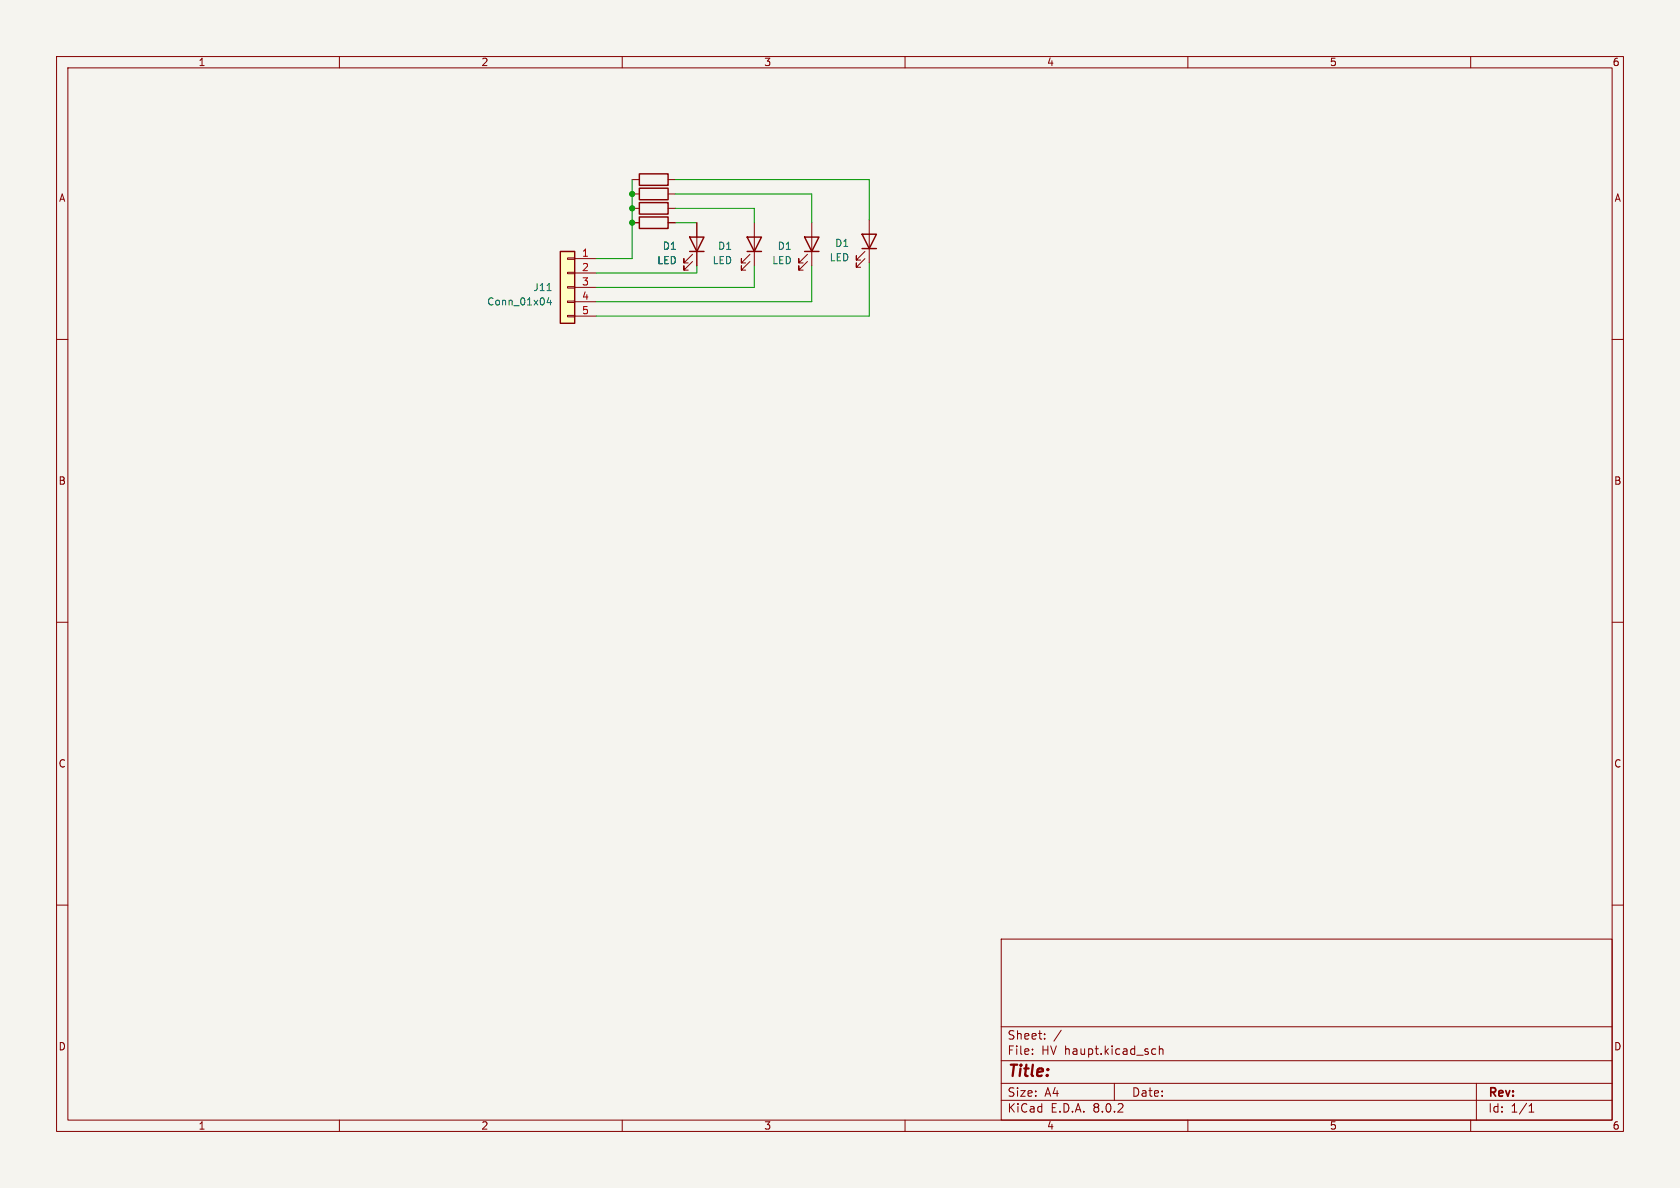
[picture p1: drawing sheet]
(kicad_sch (version 20230121) (generator eeschema)

 (paper "A4")

 (lib_symbols
  (symbol "Connector_Generic:Conn_01x05" (pin_names (offset 1.016) hide) (in_bom yes) (on_board yes)
   (property "Reference" "J" (at 0 7.62 0) (effects (font (size 1.27 1.27))))
   (property "Value" "Conn_01x05" (at 0 -7.62 0) (effects (font (size 1.27 1.27))))
   (property "Footprint" "" (at 0 0 0) (effects (font (size 1.27 1.27)) hide))
   (property "Datasheet" "~" (at 0 0 0) (effects (font (size 1.27 1.27)) hide))
   (symbol "Conn_01x05_1_1"
    (rectangle (start -1.27 -4.953) (end 0 -5.207) (stroke (width 0.1524) (type default)) (fill (type none)))
    (rectangle (start -1.27 -2.413) (end 0 -2.667) (stroke (width 0.1524) (type default)) (fill (type none)))
    (rectangle (start -1.27 0.127) (end 0 -0.127) (stroke (width 0.1524) (type default)) (fill (type none)))
    (rectangle (start -1.27 2.667) (end 0 2.413) (stroke (width 0.1524) (type default)) (fill (type none)))
    (rectangle (start -1.27 5.207) (end 0 4.953) (stroke (width 0.1524) (type default)) (fill (type none)))
    (rectangle (start -1.27 6.35) (end 1.27 -6.35) (stroke (width 0.254) (type default)) (fill (type background)))
    (pin passive line (at -5.08 5.08 0) (length 3.81) (name "Pin_1" (effects (font (size 1.27 1.27)))) (number "1" (effects (font (size 1.27 1.27)))))
    (pin passive line (at -5.08 2.54 0) (length 3.81) (name "Pin_2" (effects (font (size 1.27 1.27)))) (number "2" (effects (font (size 1.27 1.27)))))
    (pin passive line (at -5.08 0 0) (length 3.81) (name "Pin_3" (effects (font (size 1.27 1.27)))) (number "3" (effects (font (size 1.27 1.27)))))
    (pin passive line (at -5.08 -2.54 0) (length 3.81) (name "Pin_4" (effects (font (size 1.27 1.27)))) (number "4" (effects (font (size 1.27 1.27)))))
    (pin passive line (at -5.08 -5.08 0) (length 3.81) (name "Pin_5" (effects (font (size 1.27 1.27)))) (number "5" (effects (font (size 1.27 1.27)))))))
  (symbol "Device:LED" (pin_numbers hide) (pin_names (offset 1.016) hide) (in_bom yes) (on_board yes)
   (property "Reference" "D" (at 0 2.54 0) (effects (font (size 1.27 1.27))))
   (property "Value" "LED" (at 0 -2.54 0) (effects (font (size 1.27 1.27))))
   (property "Footprint" "" (at 0 0 0) (effects (font (size 1.27 1.27)) hide))
   (property "Datasheet" "~" (at 0 0 0) (effects (font (size 1.27 1.27)) hide))
   (symbol "LED_0_1"
    (polyline (pts (xy -1.27 -1.27) (xy -1.27 1.27)) (stroke (width 0.254) (type default)) (fill (type none)))
    (polyline (pts (xy -1.27 0) (xy 1.27 0)) (stroke (width 0) (type default)) (fill (type none)))
    (polyline (pts (xy 1.27 -1.27) (xy 1.27 1.27) (xy -1.27 0) (xy 1.27 -1.27)) (stroke (width 0.254) (type default)) (fill (type none)))
    (polyline (pts (xy -3.048 -0.762) (xy -4.572 -2.286) (xy -3.81 -2.286) (xy -4.572 -2.286) (xy -4.572 -1.524)) (stroke (width 0) (type default)) (fill (type none)))
    (polyline (pts (xy -1.778 -0.762) (xy -3.302 -2.286) (xy -2.54 -2.286) (xy -3.302 -2.286) (xy -3.302 -1.524)) (stroke (width 0) (type default)) (fill (type none))))
   (symbol "LED_1_1"
    (pin passive line (at -3.81 0 0) (length 2.54) (name "K" (effects (font (size 1.27 1.27)))) (number "1" (effects (font (size 1.27 1.27)))))
    (pin passive line (at 3.81 0 180) (length 2.54) (name "A" (effects (font (size 1.27 1.27)))) (number "2" (effects (font (size 1.27 1.27)))))))
  (symbol "Device:R" (pin_numbers hide) (pin_names (offset 0)) (in_bom yes) (on_board yes)
   (property "Reference" "R" (at 2.032 0 90) (effects (font (size 1.27 1.27))))
   (property "Value" "R" (at 0 0 90) (effects (font (size 1.27 1.27))))
   (property "Footprint" "" (at -1.778 0 90) (effects (font (size 1.27 1.27)) hide))
   (property "Datasheet" "~" (at 0 0 0) (effects (font (size 1.27 1.27)) hide))
   (symbol "R_0_1"
    (rectangle (start -1.016 -2.54) (end 1.016 2.54) (stroke (width 0.254) (type default)) (fill (type none))))
   (symbol "R_1_1"
    (pin passive line (at 0 3.81 270) (length 1.27) (name "~" (effects (font (size 1.27 1.27)))) (number "1" (effects (font (size 1.27 1.27)))))
    (pin passive line (at 0 -3.81 90) (length 1.27) (name "~" (effects (font (size 1.27 1.27)))) (number "2" (effects (font (size 1.27 1.27))))))))

 (junction (at 111.76 39.37) (diameter 0) (color 0 0 0 0))
 (junction (at 111.76 36.83) (diameter 0) (color 0 0 0 0))
 (junction (at 111.76 34.29) (diameter 0) (color 0 0 0 0))

 (wire (pts (xy 119.38 36.83) (xy 133.35 36.83)) (stroke (width 0) (type default)))
 (wire (pts (xy 133.35 50.8) (xy 105.41 50.8)) (stroke (width 0) (type default)))
 (wire (pts (xy 123.19 48.26) (xy 123.19 46.99)) (stroke (width 0) (type default)))
 (wire (pts (xy 105.41 55.88) (xy 153.67 55.88)) (stroke (width 0) (type default)))
 (wire (pts (xy 111.76 36.83) (xy 111.76 39.37)) (stroke (width 0) (type default)))
 (wire (pts (xy 133.35 46.99) (xy 133.35 50.8)) (stroke (width 0) (type default)))
 (wire (pts (xy 111.76 45.72) (xy 111.76 39.37)) (stroke (width 0) (type default)))
 (wire (pts (xy 153.67 46.482) (xy 153.67 55.88)) (stroke (width 0) (type default)))
 (wire (pts (xy 111.76 31.75) (xy 111.76 34.29)) (stroke (width 0) (type default)))
 (wire (pts (xy 105.41 45.72) (xy 111.76 45.72)) (stroke (width 0) (type default)))
 (wire (pts (xy 119.38 31.75) (xy 153.67 31.75)) (stroke (width 0) (type default)))
 (wire (pts (xy 143.51 34.29) (xy 143.51 39.37)) (stroke (width 0) (type default)))
 (wire (pts (xy 123.19 39.37) (xy 119.38 39.37)) (stroke (width 0) (type default)))
 (wire (pts (xy 143.51 46.99) (xy 143.51 53.34)) (stroke (width 0) (type default)))
 (wire (pts (xy 133.35 36.83) (xy 133.35 39.37)) (stroke (width 0) (type default)))
 (wire (pts (xy 153.67 31.75) (xy 153.67 38.862)) (stroke (width 0) (type default)))
 (wire (pts (xy 119.38 34.29) (xy 143.51 34.29)) (stroke (width 0) (type default)))
 (wire (pts (xy 143.51 53.34) (xy 105.41 53.34)) (stroke (width 0) (type default)))
 (wire (pts (xy 111.76 34.29) (xy 111.76 36.83)) (stroke (width 0) (type default)))
 (wire (pts (xy 123.19 48.26) (xy 105.41 48.26)) (stroke (width 0) (type default)))

 (symbol (lib_id "Device:LED") (at 133.35 43.18 270) (mirror x) (unit 1) (in_bom yes) (on_board yes) (dnp no) (fields_autoplaced)
  (property "Reference" "D1" (at 129.54 43.4975 90) (effects (font (size 1.27 1.27)) (justify right)))
  (property "Value" "LED" (at 129.54 46.0375 90) (effects (font (size 1.27 1.27)) (justify right)))
  (property "Footprint" "custom_kicad_lib_sk:LED_NO_SILK" (at 133.35 43.18 0) (effects (font (size 1.27 1.27)) hide))
  (property "Datasheet" "~" (at 133.35 43.18 0) (effects (font (size 1.27 1.27)) hide)) (pin "1") (pin "2")
  (instances (project "signal PCB" (path "" (reference "D1") (unit 1)) (path "" (reference "D12") (unit 1)) (path "" (reference "D802") (unit 1)))))

 (symbol (lib_id "Device:R") (at 115.57 34.29 270) (mirror x) (unit 1) (in_bom yes) (on_board yes) (dnp no) (fields_autoplaced)
  (property "Reference" "R?" (at 115.57 30.48 90) (effects (font (size 1.27 1.27)) hide))
  (property "Value" "R" (at 115.57 30.48 90) (effects (font (size 1.27 1.27)) hide))
  (property "Footprint" "Resistor_SMD:R_0805_2012Metric_Pad1.20x1.40mm_HandSolder" (at 115.57 36.068 90) (effects (font (size 1.27 1.27)) hide))
  (property "Datasheet" "~" (at 115.57 34.29 0) (effects (font (size 1.27 1.27)) hide)) (pin "1") (pin "2")
  (instances (project "signal PCB" (path "" (reference "R?") (unit 1)) (path "" (reference "R?") (unit 1)) (path "" (reference "R802") (unit 1)))))

 (symbol (lib_id "Device:R") (at 115.57 31.75 270) (mirror x) (unit 1) (in_bom yes) (on_board yes) (dnp no) (fields_autoplaced)
  (property "Reference" "R?" (at 115.57 27.94 90) (effects (font (size 1.27 1.27)) hide))
  (property "Value" "R" (at 115.57 27.94 90) (effects (font (size 1.27 1.27)) hide))
  (property "Footprint" "Resistor_SMD:R_0805_2012Metric_Pad1.20x1.40mm_HandSolder" (at 115.57 33.528 90) (effects (font (size 1.27 1.27)) hide))
  (property "Datasheet" "~" (at 115.57 31.75 0) (effects (font (size 1.27 1.27)) hide)) (pin "1") (pin "2")
  (instances (project "signal PCB" (path "" (reference "R?") (unit 1)) (path "" (reference "R?") (unit 1)) (path "" (reference "R801") (unit 1)))))

 (symbol (lib_id "Device:R") (at 115.57 39.37 270) (mirror x) (unit 1) (in_bom yes) (on_board yes) (dnp no) (fields_autoplaced)
  (property "Reference" "R?" (at 115.57 35.56 90) (effects (font (size 1.27 1.27)) hide))
  (property "Value" "R" (at 115.57 35.56 90) (effects (font (size 1.27 1.27)) hide))
  (property "Footprint" "Resistor_SMD:R_0805_2012Metric_Pad1.20x1.40mm_HandSolder" (at 115.57 41.148 90) (effects (font (size 1.27 1.27)) hide))
  (property "Datasheet" "~" (at 115.57 39.37 0) (effects (font (size 1.27 1.27)) hide)) (pin "1") (pin "2")
  (instances (project "signal PCB" (path "" (reference "R?") (unit 1)) (path "" (reference "R?") (unit 1)) (path "" (reference "R804") (unit 1)))))

 (symbol (lib_id "Device:LED") (at 123.19 43.18 270) (mirror x) (unit 1) (in_bom yes) (on_board yes) (dnp no) (fields_autoplaced)
  (property "Reference" "D1" (at 119.761 43.4975 90) (effects (font (size 1.27 1.27)) (justify right)))
  (property "Value" "LED" (at 119.761 46.0375 90) (effects (font (size 1.27 1.27)) (justify right)))
  (property "Footprint" "custom_kicad_lib_sk:LED_NO_SILK" (at 123.19 43.18 0) (effects (font (size 1.27 1.27)) hide))
  (property "Datasheet" "~" (at 123.19 43.18 0) (effects (font (size 1.27 1.27)) hide)) (pin "1") (pin "2")
  (instances (project "signal PCB" (path "" (reference "D1") (unit 1)) (path "" (reference "D13") (unit 1)) (path "" (reference "D801") (unit 1)))))

 (symbol (lib_id "Device:LED") (at 143.51 43.18 270) (mirror x) (unit 1) (in_bom yes) (on_board yes) (dnp no)
  (property "Reference" "D1" (at 140.081 43.4975 90) (effects (font (size 1.27 1.27)) (justify right)))
  (property "Value" "LED" (at 140.081 46.0375 90) (effects (font (size 1.27 1.27)) (justify right)))
  (property "Footprint" "custom_kicad_lib_sk:LED_NO_SILK" (at 143.51 43.18 0) (effects (font (size 1.27 1.27)) hide))
  (property "Datasheet" "~" (at 143.51 43.18 0) (effects (font (size 1.27 1.27)) hide)) (pin "1") (pin "2")
  (instances (project "signal PCB" (path "" (reference "D1") (unit 1)) (path "" (reference "D11") (unit 1)) (path "" (reference "D803") (unit 1)))))

 (symbol (lib_id "Device:R") (at 115.57 36.83 270) (mirror x) (unit 1) (in_bom yes) (on_board yes) (dnp no) (fields_autoplaced)
  (property "Reference" "R?" (at 115.57 33.02 90) (effects (font (size 1.27 1.27)) hide))
  (property "Value" "R" (at 115.57 33.02 90) (effects (font (size 1.27 1.27)) hide))
  (property "Footprint" "Resistor_SMD:R_0805_2012Metric_Pad1.20x1.40mm_HandSolder" (at 115.57 38.608 90) (effects (font (size 1.27 1.27)) hide))
  (property "Datasheet" "~" (at 115.57 36.83 0) (effects (font (size 1.27 1.27)) hide)) (pin "1") (pin "2")
  (instances (project "signal PCB" (path "" (reference "R?") (unit 1)) (path "" (reference "R?") (unit 1)) (path "" (reference "R803") (unit 1)))))

 (symbol (lib_id "Connector_Generic:Conn_01x05") (at 100.33 50.8 0) (mirror y) (unit 1) (in_bom yes) (on_board yes) (dnp no) (fields_autoplaced)
  (property "Reference" "J11" (at 97.79 50.8 0) (effects (font (size 1.27 1.27)) (justify left)))
  (property "Value" "Conn_01x04" (at 97.79 53.34 0) (effects (font (size 1.27 1.27)) (justify left)))
  (property "Footprint" "custom_kicad_lib_sk:05_solderpad_2.54" (at 100.33 50.8 0) (effects (font (size 1.27 1.27)) hide))
  (property "Datasheet" "~" (at 100.33 50.8 0) (effects (font (size 1.27 1.27)) hide)) (pin "1") (pin "2") (pin "3") (pin "4") (pin "5")
  (instances (project "signal PCB" (path "" (reference "J11") (unit 1)) (path "" (reference "J801") (unit 1)))))

 (symbol (lib_id "Device:LED") (at 153.67 42.672 270) (mirror x) (unit 1) (in_bom yes) (on_board yes) (dnp no)
  (property "Reference" "D1" (at 150.241 42.9895 90) (effects (font (size 1.27 1.27)) (justify right)))
  (property "Value" "LED" (at 150.241 45.5295 90) (effects (font (size 1.27 1.27)) (justify right)))
  (property "Footprint" "custom_kicad_lib_sk:LED_NO_SILK" (at 153.67 42.672 0) (effects (font (size 1.27 1.27)) hide))
  (property "Datasheet" "~" (at 153.67 42.672 0) (effects (font (size 1.27 1.27)) hide)) (pin "1") (pin "2")
  (instances (project "signal PCB" (path "" (reference "D1") (unit 1)) (path "" (reference "D11") (unit 1)) (path "" (reference "D804") (unit 1))))))
